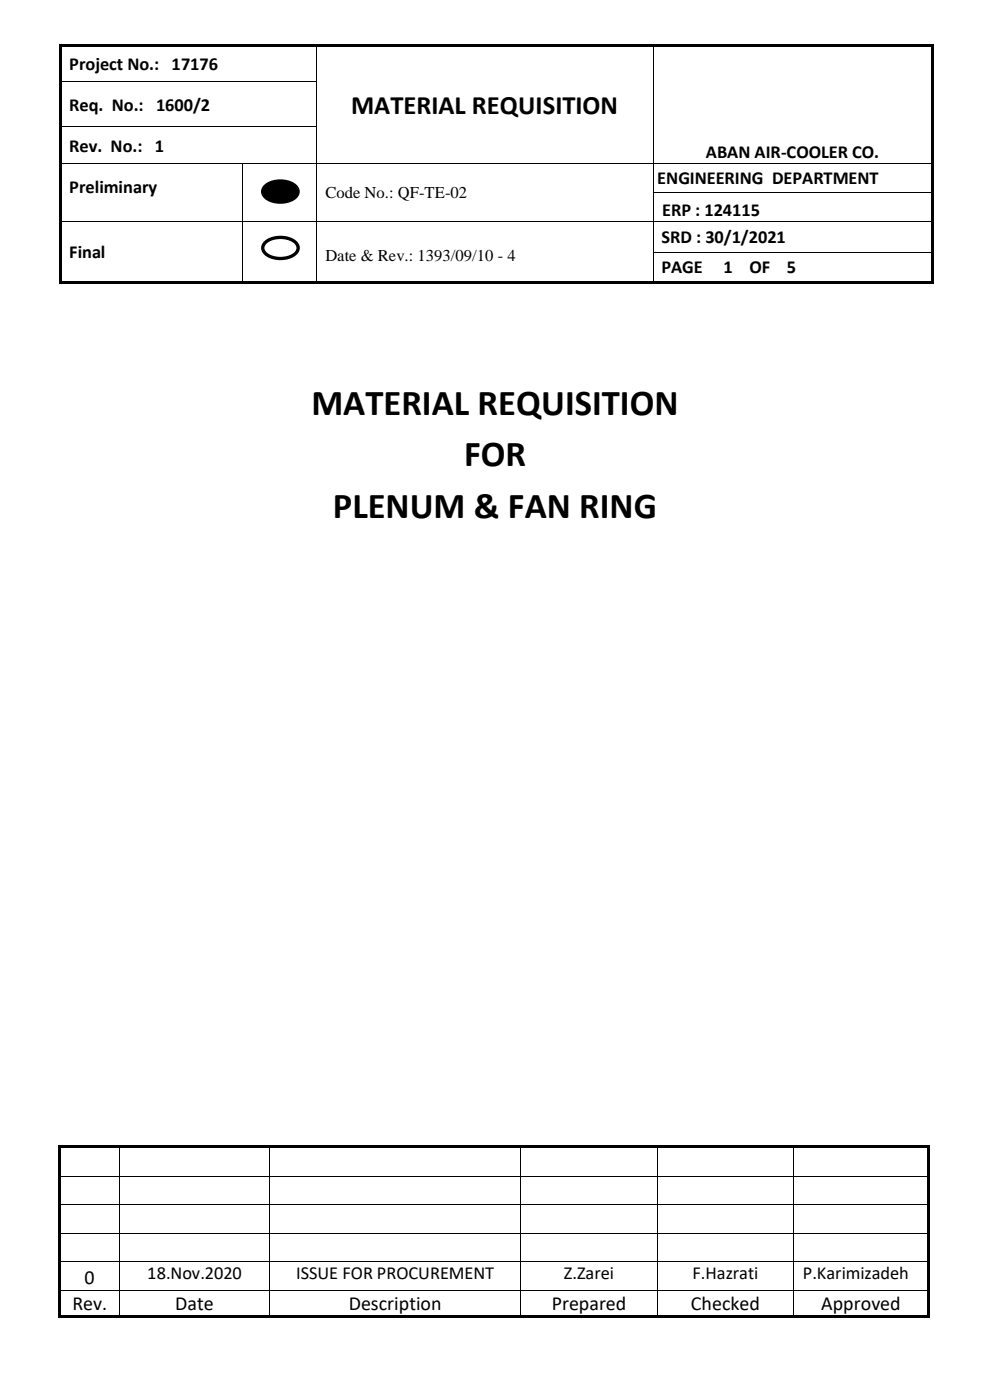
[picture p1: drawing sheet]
<svg xmlns="http://www.w3.org/2000/svg" width="210mm" height="297mm" viewBox="0 0 210 297" stroke-linecap="round" stroke-linejoin="round" font-family="sans-serif">
<g fill="#000">
<path d="M12.5 9.3h.5v.6h-.5z" fill-rule="evenodd"/>
<path d="M12.5 9.3h.5v.5h-.5z" fill-rule="evenodd"/>
<path d="M12.5 9.9h.5v7.3h-.5z" fill-rule="evenodd"/>
<path d="M12.5 17.2h.5v.5h-.5z" fill-rule="evenodd"/>
<path d="M13 9.3h54v.5h-54z" fill-rule="evenodd"/>
<path d="M67 9.8l.2 .1z" fill-rule="evenodd"/>
<path d="M67 9.3h.5v.5h-.5z" fill-rule="evenodd"/>
<path d="M67 17.2h.2v.5h-.2z" fill-rule="evenodd"/>
<path d="M67.5 9.3h71v.5h-71z" fill-rule="evenodd"/>
<path d="M138.5 9.8l.1 .1z" fill-rule="evenodd"/>
<path d="M138.5 9.3h.5v.5h-.5z" fill-rule="evenodd"/>
<path d="M138.5 17.2h.1v.5h-.1z" fill-rule="evenodd"/>
<path d="M139 9.3h58.5v.5h-58.5z" fill-rule="evenodd"/>
<path d="M197.5 9.3h.5v.6h-.5z" fill-rule="evenodd"/>
<path d="M197.5 9.3h.5v.5h-.5z" fill-rule="evenodd"/>
<path d="M197.5 9.9h.5v7.3h-.5z" fill-rule="evenodd"/>
<path d="M197.5 17.2h.5v.5h-.5z" fill-rule="evenodd"/>
<path d="M12.5 17.7h.5v9h-.5z" fill-rule="evenodd"/>
<path d="M12.5 26.7h.5v.5h-.5z" fill-rule="evenodd"/>
<path d="M12.5 27.2h.5v7.4h-.5z" fill-rule="evenodd"/>
<path d="M12.5 34.6h.5v.1h-.5z" fill-rule="evenodd"/>
<path d="M51.4 34.6h.1v.1h-.1z" fill-rule="evenodd"/>
<path d="M67 26.7h.2v.5h-.2z" fill-rule="evenodd"/>
<path d="M67 34.6h.2v.1h-.2z" fill-rule="evenodd"/>
<path d="M138.5 26.7h.1v.5h-.1z" fill-rule="evenodd"/>
<path d="M138.5 34.6h.1v.1h-.1z" fill-rule="evenodd"/>
<path d="M197.5 17.7h.5v9h-.5z" fill-rule="evenodd"/>
<path d="M197.5 26.7h.5v.5h-.5z" fill-rule="evenodd"/>
<path d="M197.5 27.2h.5v7.4h-.5z" fill-rule="evenodd"/>
<path d="M197.5 34.6h.5v.1h-.5z" fill-rule="evenodd"/>
<path d="M12.5 34.7h.5v6.2h-.5z" fill-rule="evenodd"/>
<path d="M12.5 40.9h.5v.1h-.5z" fill-rule="evenodd"/>
<path d="M12.5 41h.5v5.8h-.5z" fill-rule="evenodd"/>
<path d="M12.5 46.8h.5v.2h-.5z" fill-rule="evenodd"/>
<path d="M12.5 47h.5v6.4h-.5z" fill-rule="evenodd"/>
<path d="M12.5 53.4h.5v.2h-.5z" fill-rule="evenodd"/>
<path d="M12.5 53.6h.5v6.1h-.5z" fill-rule="evenodd"/>
<path d="M51.4 40.9h.1v.1h-.1z" fill-rule="evenodd"/>
<path d="M51.4 46.8h.1v.2h-.1z" fill-rule="evenodd"/>
<path d="M51.4 53.4h.1v.2h-.1z" fill-rule="evenodd"/>
<path d="M56.1 39.7a5.2 5.2 0 0 1 6.8 0 1.73 1.73 0 0 1-1.1 2.7 5.3 5.3 0 0 1-5.7-.8 1.46 1.46 0 0 1 0-1.9z" fill-rule="evenodd"/>
<path d="M67 40.9h.2v.1h-.2z" fill-rule="evenodd"/>
<path d="M67 46.8h.2v.2h-.2z" fill-rule="evenodd"/>
<path d="M67 53.4h.2v.2h-.2z" fill-rule="evenodd"/>
<path d="M138.5 40.9h.1v.1h-.1z" fill-rule="evenodd"/>
<path d="M138.5 46.8h.1v.2h-.1z" fill-rule="evenodd"/>
<path d="M138.5 53.4h.1v.2h-.1z" fill-rule="evenodd"/>
<path d="M197.5 34.7h.5v6.2h-.5z" fill-rule="evenodd"/>
<path d="M197.5 40.9h.5v.1h-.5z" fill-rule="evenodd"/>
<path d="M197.5 41h.5v5.8h-.5z" fill-rule="evenodd"/>
<path d="M197.5 46.8h.5v.2h-.5z" fill-rule="evenodd"/>
<path d="M197.5 47h.5v6.4h-.5z" fill-rule="evenodd"/>
<path d="M197.5 53.4h.5v.2h-.5z" fill-rule="evenodd"/>
<path d="M197.5 53.6h.5v6.1h-.5z" fill-rule="evenodd"/>
<path d="M12.5 59.7h.5v.5h-.5z" fill-rule="evenodd"/>
<path d="M12.5 59.7h.5v.5h-.5z" fill-rule="evenodd"/>
<path d="M13 59.7h38.4v.5h-38.4z" fill-rule="evenodd"/>
<path d="M51.4 59.7h.5v.5h-.5z" fill-rule="evenodd"/>
<path d="M51.9 59.7h15.1v.5h-15.1z" fill-rule="evenodd"/>
<path d="M67 59.7h.5v.5h-.5z" fill-rule="evenodd"/>
<path d="M67.5 59.7h71v.5h-71z" fill-rule="evenodd"/>
<path d="M138.5 59.7h.5v.5h-.5z" fill-rule="evenodd"/>
<path d="M139 59.7h58.5v.5h-58.5z" fill-rule="evenodd"/>
<path d="M197.5 59.7h.5v.5h-.5z" fill-rule="evenodd"/>
<path d="M197.5 59.7h.5v.5h-.5z" fill-rule="evenodd"/>
</g>
<g fill="none" stroke="#000" stroke-width=".21">
<path d="M13 17.3h54M67.1 9.9v7.3M67.1 17.7v9M138.5 9.9v7.3M138.5 17.7v9M13 26.8h54M13 34.6h38.4M51.4 34.7v6.2M51.5 34.6h15.5M67.1 27.2v7.4M67.1 34.7v6.2M67.2 34.6h71.3"/>
<path d="M138.5 27.2v7.4M138.5 34.7v6.2M138.6 34.6h58.9M13 46.9h38.4M51.4 41v5.8M51.4 47v6.4M51.4 53.6v6.1M51.5 46.9h15.5M67.1 41v5.8M67.1 47v6.4M67.1 53.6v6.1M67.2 46.9h71.3"/>
<path d="M138.5 41v5.8M138.5 47v6.4M138.5 53.6v6.1M138.6 40.9h58.9M138.6 46.9h58.9M138.6 53.5h58.9"/>
</g>
<path d="M56.1 39.7a5.2 5.2 0 0 1 6.8 0 1.73 1.73 0 0 1-1.1 2.7 5.3 5.3 0 0 1-5.7-.8 1.46 1.46 0 0 1 0-1.9z" fill="none" stroke="#000" stroke-width=".71" stroke-linecap="butt"/>
<path d="M56.1 51.6a5.2 5.2 0 0 1 6.8 0 1.73 1.73 0 0 1-1.1 2.8 5.3 5.3 0 0 1-5.7-.8 1.46 1.46 0 0 1 0-2z" fill-rule="evenodd" fill="#fff"/>
<path d="M56.1 51.6a5.2 5.2 0 0 1 6.8 0 1.73 1.73 0 0 1-1.1 2.8 5.3 5.3 0 0 1-5.7-.8 1.46 1.46 0 0 1 0-2z" fill="none" stroke="#000" stroke-width=".71" stroke-linecap="butt"/>
<g fill="#000">
<path d="M12.4 243h.6v.6h-.6z" fill-rule="evenodd"/>
<path d="M12.4 243h.6v.5h-.6z" fill-rule="evenodd"/>
<path d="M12.4 243.6h.6v5.8h-.6z" fill-rule="evenodd"/>
<path d="M12.4 249.4h.6v.2h-.6z" fill-rule="evenodd"/>
<path d="M12.4 249.6h.6v5.9h-.6z" fill-rule="evenodd"/>
<path d="M12.4 255.5h.6v.1h-.6z" fill-rule="evenodd"/>
<path d="M13 243h12.3v.5h-12.3z" fill-rule="evenodd"/>
<path d="M25.3 243.5l.2 .1z" fill-rule="evenodd"/>
<path d="M25.3 243h.5v.5h-.5z" fill-rule="evenodd"/>
<path d="M25.3 249.4h.2v.2h-.2z" fill-rule="evenodd"/>
<path d="M25.3 255.5h.2v.1h-.2z" fill-rule="evenodd"/>
<path d="M25.8 243h31.3v.5h-31.3z" fill-rule="evenodd"/>
<path d="M57.1 243.5l.1 .1z" fill-rule="evenodd"/>
<path d="M57.1 243h.5v.5h-.5z" fill-rule="evenodd"/>
<path d="M57.1 249.4h.1v.2h-.1z" fill-rule="evenodd"/>
<path d="M57.1 255.5h.1v.1h-.1z" fill-rule="evenodd"/>
<path d="M57.6 243h52.8v.5h-52.8z" fill-rule="evenodd"/>
<path d="M110.4 243.5l.2 .1z" fill-rule="evenodd"/>
<path d="M110.4 243h.5v.5h-.5z" fill-rule="evenodd"/>
<path d="M110.4 249.4h.2v.2h-.2z" fill-rule="evenodd"/>
<path d="M110.4 255.5h.2v.1h-.2z" fill-rule="evenodd"/>
<path d="M110.9 243h28.5v.5h-28.5z" fill-rule="evenodd"/>
<path d="M139.4 243.5l.2 .1z" fill-rule="evenodd"/>
<path d="M139.4 243h.5v.5h-.5z" fill-rule="evenodd"/>
<path d="M139.4 249.4h.2v.2h-.2z" fill-rule="evenodd"/>
<path d="M139.4 255.5h.2v.1h-.2z" fill-rule="evenodd"/>
<path d="M139.9 243h28.4v.5h-28.4z" fill-rule="evenodd"/>
<path d="M168.3 243.5l.2 .1z" fill-rule="evenodd"/>
<path d="M168.3 243h.5v.5h-.5z" fill-rule="evenodd"/>
<path d="M168.3 249.4h.2v.2h-.2z" fill-rule="evenodd"/>
<path d="M168.3 255.5h.2v.1h-.2z" fill-rule="evenodd"/>
<path d="M168.8 243h27.8v.5h-27.8z" fill-rule="evenodd"/>
<path d="M196.6 243h.5v.6h-.5z" fill-rule="evenodd"/>
<path d="M196.6 243h.5v.5h-.5z" fill-rule="evenodd"/>
<path d="M196.6 243.6h.5v5.8h-.5z" fill-rule="evenodd"/>
<path d="M196.6 249.4h.5v.2h-.5z" fill-rule="evenodd"/>
<path d="M196.6 249.6h.5v5.9h-.5z" fill-rule="evenodd"/>
<path d="M196.6 255.5h.5v.1h-.5z" fill-rule="evenodd"/>
<path d="M12.4 255.6h.6v5.9h-.6z" fill-rule="evenodd"/>
<path d="M12.4 261.5h.6v.2h-.6z" fill-rule="evenodd"/>
<path d="M12.4 261.7h.6v5.9h-.6z" fill-rule="evenodd"/>
<path d="M12.4 267.6h.6v.2h-.6z" fill-rule="evenodd"/>
<path d="M12.4 267.8h.6v5.8h-.6z" fill-rule="evenodd"/>
<path d="M12.4 273.6h.6v.2h-.6z" fill-rule="evenodd"/>
<path d="M12.4 273.8h.6v5.2h-.6z" fill-rule="evenodd"/>
<path d="M12.4 279h.6v.5h-.6z" fill-rule="evenodd"/>
<path d="M12.4 279h.6v.5h-.6z" fill-rule="evenodd"/>
<path d="M13 279h12.3v.5h-12.3z" fill-rule="evenodd"/>
<path d="M25.3 261.5h.2v.2h-.2z" fill-rule="evenodd"/>
<path d="M25.3 267.6h.2v.2h-.2z" fill-rule="evenodd"/>
<path d="M25.3 273.6h.2v.2h-.2z" fill-rule="evenodd"/>
<path d="M25.3 279h.5v.5h-.5z" fill-rule="evenodd"/>
<path d="M25.8 279h31.3v.5h-31.3z" fill-rule="evenodd"/>
<path d="M57.1 261.5h.1v.2h-.1z" fill-rule="evenodd"/>
<path d="M57.1 267.6h.1v.2h-.1z" fill-rule="evenodd"/>
<path d="M57.1 273.6h.1v.2h-.1z" fill-rule="evenodd"/>
<path d="M57.1 279h.5v.5h-.5z" fill-rule="evenodd"/>
<path d="M57.6 279h52.8v.5h-52.8z" fill-rule="evenodd"/>
<path d="M110.4 261.5h.2v.2h-.2z" fill-rule="evenodd"/>
<path d="M110.4 267.6h.2v.2h-.2z" fill-rule="evenodd"/>
<path d="M110.4 273.6h.2v.2h-.2z" fill-rule="evenodd"/>
<path d="M110.4 279h.5v.5h-.5z" fill-rule="evenodd"/>
<path d="M110.9 279h28.5v.5h-28.5z" fill-rule="evenodd"/>
<path d="M139.4 261.5h.2v.2h-.2z" fill-rule="evenodd"/>
<path d="M139.4 267.6h.2v.2h-.2z" fill-rule="evenodd"/>
<path d="M139.4 273.6h.2v.2h-.2z" fill-rule="evenodd"/>
<path d="M139.4 279h.5v.5h-.5z" fill-rule="evenodd"/>
<path d="M139.9 279h28.4v.5h-28.4z" fill-rule="evenodd"/>
<path d="M168.3 261.5h.2v.2h-.2z" fill-rule="evenodd"/>
<path d="M168.3 267.6h.2v.2h-.2z" fill-rule="evenodd"/>
<path d="M168.3 273.6h.2v.2h-.2z" fill-rule="evenodd"/>
<path d="M168.3 279h.5v.5h-.5z" fill-rule="evenodd"/>
<path d="M168.8 279h27.8v.5h-27.8z" fill-rule="evenodd"/>
<path d="M196.6 255.6h.5v5.9h-.5z" fill-rule="evenodd"/>
<path d="M196.6 261.5h.5v.2h-.5z" fill-rule="evenodd"/>
<path d="M196.6 261.7h.5v5.9h-.5z" fill-rule="evenodd"/>
<path d="M196.6 267.6h.5v.2h-.5z" fill-rule="evenodd"/>
<path d="M196.6 267.8h.5v5.8h-.5z" fill-rule="evenodd"/>
<path d="M196.6 273.6h.5v.2h-.5z" fill-rule="evenodd"/>
<path d="M196.6 273.8h.5v5.2h-.5z" fill-rule="evenodd"/>
<path d="M196.6 279h.5v.5h-.5z" fill-rule="evenodd"/>
<path d="M196.6 279h.5v.5h-.5z" fill-rule="evenodd"/>
</g>
<g fill="none" stroke="#000" stroke-width=".21">
<path d="M13 249.5h12.3M13 255.6h12.3M25.4 243.6v5.8M25.4 249.6v5.9M25.4 255.6v5.9M25.5 249.5h31.6M25.5 255.6h31.6M57.2 243.6v5.8M57.2 249.6v5.9M57.2 255.6v5.9M57.2 249.5h53.2M57.2 255.6h53.2"/>
<path d="M110.5 243.6v5.8M110.5 249.6v5.9M110.5 255.6v5.9M110.6 249.5h28.8M110.6 255.6h28.8M139.5 243.6v5.8M139.5 249.6v5.9M139.5 255.6v5.9M139.6 249.5h28.7M139.6 255.6h28.7M168.4 243.6v5.8M168.4 249.6v5.9"/>
<path d="M168.4 255.6v5.9M168.5 249.5h28.1M168.5 255.6h28.1M13 261.6h12.3M13 267.7h12.3M13 273.7h12.3M25.4 261.7v5.9M25.4 267.8v5.8M25.4 273.8v5.2M25.5 261.6h31.6M25.5 267.7h31.6M25.5 273.7h31.6"/>
<path d="M57.2 261.7v5.9M57.2 267.8v5.8M57.2 273.8v5.2M57.2 261.6h53.2M57.2 267.7h53.2M57.2 273.7h53.2M110.5 261.7v5.9M110.5 267.8v5.8M110.5 273.8v5.2M110.6 261.6h28.8M110.6 267.7h28.8M110.6 273.7h28.8"/>
<path d="M139.5 261.7v5.9M139.5 267.8v5.8M139.5 273.8v5.2M139.6 261.6h28.7M139.6 267.7h28.7M139.6 273.7h28.7M168.4 261.7v5.9M168.4 267.8v5.8M168.4 273.8v5.2M168.5 261.6h28.1M168.5 267.7h28.1M168.5 273.7h28.1"/>
</g>
<g font-size="7.7">
<text x="66.1" y="88">MATERIAL REQUISITION</text>
<text x="98.4" y="99">FOR</text>
<text x="70.6" y="109.8">PLENUM &amp; FAN RING</text>
</g>
<text font-size="5.6" x="74.5" y="24.2">MATERIAL REQUISITION</text>
<g font-size="4.2">
<text x="17.9" y="272.5">0</text>
<text x="15.4" y="277.8">Rev.</text>
<text x="37.2" y="277.8">Date</text>
<text x="74" y="277.8">Description</text>
<text x="117" y="277.8">Prepared</text>
<text x="146.6" y="277.8">Checked</text>
<text x="174.2" y="277.8">Approved</text>
</g>
<g font-size="3.9">
<text x="14.7" y="14.8">Project No.: 17176</text>
<text x="14.7" y="23.5">Req. No.: 1600/2</text>
<text x="14.7" y="32.2">Rev. No.: 1</text>
<text x="149.8" y="33.5">ABAN AIR-COOLER CO.</text>
<text x="14.7" y="41">Preliminary</text>
<text x="139.4" y="39.1">ENGINEERING DEPARTMENT</text>
<text x="140.4" y="45.8">ERP : 124115</text>
<text x="140.3" y="51.5">SRD : 30/1/2021</text>
<text x="14.7" y="54.8">Final</text>
<text x="140.3" y="58">PAGE</text>
<text x="153.5" y="58">1</text>
<text x="159" y="58">OF</text>
<text x="166.9" y="58">5</text>
<text x="31.3" y="271.4">18.Nov.2020</text>
<text x="62.8" y="271.4">ISSUE FOR PROCUREMENT</text>
<text x="119.6" y="271.4">Z.Zarei</text>
<text x="146.9" y="271.4">F.Hazrati</text>
<text x="170.3" y="271.4">P.Karimizadeh</text>
</g>
<g font-size="3.5">
<text x="69" y="42">Code No.: QF-TE-02</text>
<text x="69" y="55.3">Date &amp; Rev.: 1393/09/10 - 4</text>
</g>
</svg>
